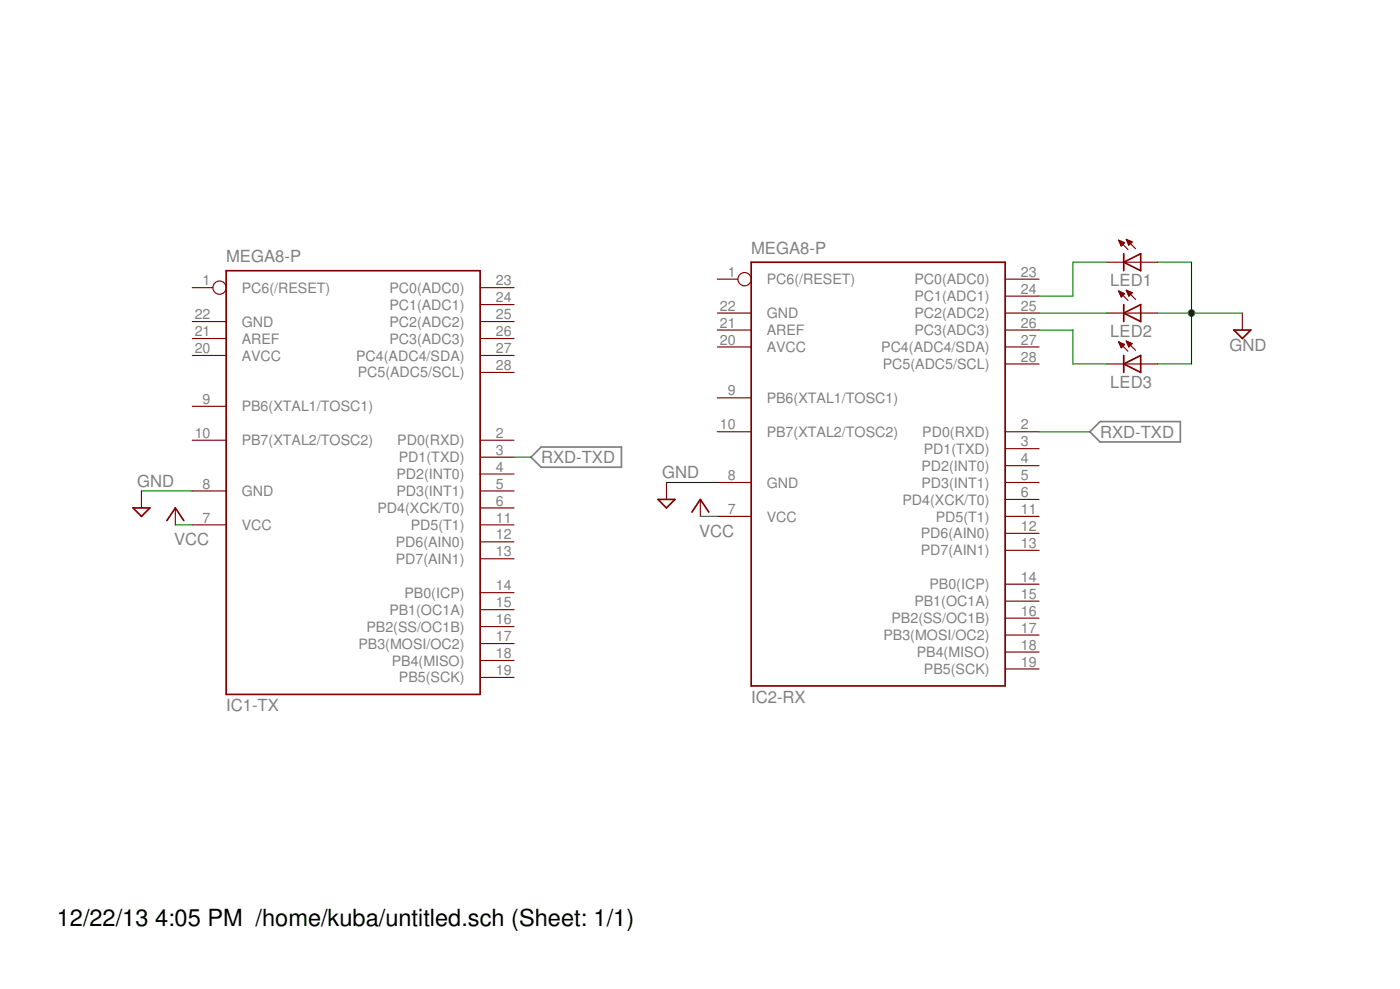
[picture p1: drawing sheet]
<svg xmlns="http://www.w3.org/2000/svg" width="210mm" height="148mm" viewBox="0 0 210 148" stroke-linecap="round" stroke-linejoin="round" font-family="sans-serif">
<g fill="#808080" stroke="#808080" stroke-width=".25">
<path d="M79.6 68.5l1.5-1.5z"/>
<path d="M81.1 67h12.1z"/>
<path d="M79.6 68.5l1.5 1.5z"/>
<path d="M81.1 70h12.1z"/>
<path d="M93.2 67v3z"/>
<path d="M163.4 64.7l1.5-1.5z"/>
<path d="M164.9 63.2h12.1z"/>
<path d="M163.4 64.7l1.5 1.5z"/>
<path d="M164.9 66.2h12.1z"/>
<path d="M177 63.2v3z"/>
</g>
<g fill="#800000" stroke="#800000" stroke-width=".25">
<path d="M33.9 40.6h38.1z"/>
<path d="M72 40.6v63.4z"/>
<path d="M33.9 104h38.1z"/>
<path d="M33.9 40.6v63.4z"/>
<path d="M112.6 39.3h38.1z"/>
<path d="M150.7 39.3v63.5z"/>
<path d="M112.6 102.8h38.1z"/>
<path d="M112.6 39.3v63.5z"/>
<path d="M26.3 76.1l1.3 1.9z"/>
<path d="M26.3 76.1l-1.3 1.9z"/>
<path d="M105 74.8l1.3 1.9z"/>
<path d="M105 74.8l-1.3 1.9z"/>
<path d="M19.9 76.1h2.6z"/>
<path d="M22.5 76.1l-1.3 1.3z"/>
<path d="M19.9 76.1l1.3 1.3z"/>
<path d="M98.7 74.8h2.5z"/>
<path d="M101.2 74.8l-1.3 1.3z"/>
<path d="M98.7 74.8l1.2 1.3z"/>
<path d="M168.5 39.3l2.5 1.3z"/>
<path d="M168.5 39.3l2.5-1.3z"/>
<path d="M168.5 39.3v1.3z"/>
<path d="M168.5 38v1.3z"/>
<path d="M171 39.3v1.3z"/>
<path d="M171 38v1.3z"/>
<path d="M168.5 46.9l2.5 1.3z"/>
<path d="M168.5 46.9l2.5-1.3z"/>
<path d="M168.5 46.9v1.3z"/>
<path d="M168.5 45.6v1.3z"/>
<path d="M171 46.9v1.3z"/>
<path d="M171 45.6v1.3z"/>
<path d="M168.5 54.5l2.5 1.3z"/>
<path d="M168.5 54.5l2.5-1.2z"/>
<path d="M168.5 54.5v1.3z"/>
<path d="M168.5 53.3v1.2z"/>
<path d="M171 54.5v1.3z"/>
<path d="M171 53.3v1.2z"/>
<path d="M185 49.4h2.5z"/>
<path d="M187.5 49.4l-1.2 1.3z"/>
<path d="M185 49.4l1.3 1.3z"/>
</g>
<g fill="#800000" stroke="#800000" stroke-width=".17">
<path d="M72 101.5h5.1z"/>
<path d="M28.8 66h5.1z"/>
<path d="M28.8 60.9h5.1z"/>
<path d="M28.8 73.6h5.1z"/>
<path d="M28.8 78.6h5.1z"/>
<path d="M28.8 48.2h5.1z"/>
<path d="M28.8 50.7h5.1z"/>
<path d="M28.8 53.3h5.1z"/>
<path d="M72 99h5.1z"/>
<path d="M72 96.4h5.1z"/>
<path d="M72 93.9h5.1z"/>
<path d="M72 91.3h5.1z"/>
<path d="M72 88.8h5.1z"/>
<path d="M72 83.7h5.1z"/>
<path d="M72 81.2h5.1z"/>
<path d="M72 78.6h5.1z"/>
<path d="M72 76.1h5.1z"/>
<path d="M72 73.6h5.1z"/>
<path d="M72 71h5.1z"/>
<path d="M72 68.5h5.1z"/>
<path d="M72 66h5.1z"/>
<path d="M72 55.8h5.1z"/>
<path d="M72 53.3h5.1z"/>
<path d="M72 50.7h5.1z"/>
<path d="M72 48.2h5.1z"/>
<path d="M72 45.6h5.1z"/>
<path d="M72 43.1h5.1z"/>
<path d="M28.8 43.1h3.1z"/>
<path d="M150.7 100.2h5.1z"/>
<path d="M107.5 64.7h5.1z"/>
<path d="M107.5 59.6h5.1z"/>
<path d="M107.5 72.3h5.1z"/>
<path d="M107.5 77.4h5.1z"/>
<path d="M107.5 46.9h5.1z"/>
<path d="M107.5 49.4h5.1z"/>
<path d="M107.5 52h5.1z"/>
<path d="M150.7 97.7h5.1z"/>
<path d="M150.7 95.1h5.1z"/>
<path d="M150.7 92.6h5.1z"/>
<path d="M150.7 90.1h5.1z"/>
<path d="M150.7 87.5h5.1z"/>
<path d="M150.7 82.4h5.1z"/>
<path d="M150.7 79.9h5.1z"/>
<path d="M150.7 77.4h5.1z"/>
<path d="M150.7 74.8h5.1z"/>
<path d="M150.7 72.3h5.1z"/>
<path d="M150.7 69.8h5.1z"/>
<path d="M150.7 67.2h5.1z"/>
<path d="M150.7 64.7h5.1z"/>
<path d="M150.7 54.5h5.1z"/>
<path d="M150.7 52h5.1z"/>
<path d="M150.7 49.4h5.1z"/>
<path d="M150.7 46.9h5.1z"/>
<path d="M150.7 44.4h5.1z"/>
<path d="M150.7 41.8h5.1z"/>
<path d="M107.5 41.8h3.1z"/>
<path d="M26.3 76.1v2.5z"/>
<path d="M105 74.8v2.6z"/>
<path d="M21.2 73.6v2.5z"/>
<path d="M99.9 72.3v2.5z"/>
<path d="M165.9 39.3h2.6z"/>
<path d="M171 39.3h2.6z"/>
<path d="M168.5 39.3h2.5z"/>
<path d="M168.9 35.9l1.4 1.4z"/>
<path d="M167.7 36l1.4 1.4z"/>
<path d="M168.9 35.9l.9 .3z"/>
<path d="M169.8 36.2l-.6 .5z"/>
<path d="M168.9 35.9l.3 .8z"/>
<path d="M169.2 36.6h.2z"/>
<path d="M169.1 36.5h.4z"/>
<path d="M169.1 36.4h.5z"/>
<path d="M169.1 36.3h.6z"/>
<path d="M169 36.2h.6z"/>
<path d="M168.9 36h.4z"/>
<path d="M168.9 35.9h.1z"/>
<path d="M167.7 36l.9 .4z"/>
<path d="M168.6 36.4l-.5 .5z"/>
<path d="M167.7 36l.4 .9z"/>
<path d="M168.1 36.8h.1z"/>
<path d="M168 36.6h.3z"/>
<path d="M168 36.5h.5z"/>
<path d="M167.9 36.4h.7z"/>
<path d="M167.8 36.3h.6z"/>
<path d="M167.8 36.2h.3z"/>
<path d="M167.7 36h.1z"/>
<path d="M165.9 46.9h2.6z"/>
<path d="M171 46.9h2.6z"/>
<path d="M168.5 46.9h2.5z"/>
<path d="M168.9 43.5l1.4 1.4z"/>
<path d="M167.7 43.6l1.4 1.4z"/>
<path d="M168.9 43.5l.9 .4z"/>
<path d="M169.8 43.9l-.6 .5z"/>
<path d="M168.9 43.5l.3 .9z"/>
<path d="M169.2 44.2h.2z"/>
<path d="M169.1 44.1h.4z"/>
<path d="M169.1 44h.5z"/>
<path d="M169 43.9h.8z"/>
<path d="M169 43.8h.5z"/>
<path d="M168.9 43.6h.3z"/>
<path d="M167.7 43.6l.9 .4z"/>
<path d="M168.6 44l-.5 .5z"/>
<path d="M167.7 43.6l.4 .9z"/>
<path d="M168 44.4h.3z"/>
<path d="M168 44.2h.4z"/>
<path d="M167.9 44.1h.6z"/>
<path d="M167.9 44h.7z"/>
<path d="M167.8 43.9h.6z"/>
<path d="M167.8 43.8h.3z"/>
<path d="M165.9 54.5h2.6z"/>
<path d="M171 54.5h2.6z"/>
<path d="M168.5 54.5h2.5z"/>
<path d="M168.9 51.1l1.4 1.4z"/>
<path d="M167.7 51.2l1.4 1.4z"/>
<path d="M168.9 51.1l.9 .4z"/>
<path d="M169.8 51.5l-.6 .5z"/>
<path d="M168.9 51.1l.3 .9z"/>
<path d="M169.2 51.8h.2z"/>
<path d="M169.1 51.7h.4z"/>
<path d="M169.1 51.6h.5z"/>
<path d="M169 51.5h.7z"/>
<path d="M169 51.3h.5z"/>
<path d="M168.9 51.2h.3z"/>
<path d="M167.7 51.2l.9 .4z"/>
<path d="M168.6 51.6l-.5 .5z"/>
<path d="M167.7 51.2l.4 .9z"/>
<path d="M168 51.9h.3z"/>
<path d="M168 51.8h.4z"/>
<path d="M167.9 51.7h.6z"/>
<path d="M167.9 51.6h.7z"/>
<path d="M167.8 51.5h.5z"/>
<path d="M167.8 51.3h.2z"/>
<path d="M186.3 46.9v2.5z"/>
</g>
<g fill="none" stroke="#800000" stroke-width=".17">
<circle cx="32.9" cy="43.1" r=".99"/>
<circle cx="111.6" cy="41.8" r=".99"/>
</g>
<g fill="#008000" stroke="#008000" stroke-width=".17">
<path d="M26.3 78.6h2.5z"/>
<path d="M105 77.4h2.5z"/>
<path d="M21.2 73.6h7.6z"/>
<path d="M99.9 72.3h7.6z"/>
<path d="M173.6 39.3h5z"/>
<path d="M178.6 39.3v7.6z"/>
<path d="M173.6 46.9h5z"/>
<path d="M178.6 46.9v7.6z"/>
<path d="M173.6 54.5h5z"/>
<path d="M178.6 46.9h7.7z"/>
<path d="M77.1 68.5h2.5z"/>
<path d="M155.8 64.7h7.6z"/>
<path d="M155.8 44.4h5.1z"/>
<path d="M160.9 39.3v5.1z"/>
<path d="M160.9 39.3h5z"/>
<path d="M155.8 49.4h5.1z"/>
<path d="M160.9 49.4v5.1z"/>
<path d="M160.9 54.5h5z"/>
<path d="M155.8 46.9h10.1z"/>
</g>
<circle cx="178.6" cy="46.9" r=".51" fill="#008000" stroke="#008000" stroke-width=".15"/>
<g font-size="3.5">
<text x="8.5" y="138.7">12/22/13</text>
<text x="23.2" y="138.7">4:05 PM /home/kuba/untitled.sch (Sheet: 1/1)</text>
</g>
<g font-size="2.5" fill="#808080">
<text x="33.9" y="39.3">MEGA8-P</text>
<text x="112.6" y="38">MEGA8-P</text>
<text x="166.5" y="42.8">LED1</text>
<text x="166.5" y="50.5">LED2</text>
<text x="184.4" y="52.6">GND</text>
<text x="166.5" y="58.1">LED3</text>
<text x="164.9" y="65.6">RXD-TXD</text>
<text x="81.1" y="69.4">RXD-TXD</text>
<text x="99.3" y="71.7">GND</text>
<text x="20.6" y="72.9">GND</text>
<text x="26.1" y="81.7">VCC</text>
<text x="104.8" y="80.4">VCC</text>
<text x="33.9" y="106.6">IC1-TX</text>
<text x="112.6" y="105.3">IC2-RX</text>
</g>
<g font-size="2.1" fill="#808080">
<text x="109.1" y="41.5">1</text>
<text x="153" y="41.5">23</text>
<text x="29.2" y="47.8">22</text>
<text x="30.4" y="42.7">1</text>
<text x="36.2" y="43.9">PC6(/RESET)</text>
<text x="58.4" y="46.4">PC1(ADC1)</text>
<text x="58.4" y="43.9">PC0(ADC0)</text>
<text x="74.3" y="47.8">25</text>
<text x="74.3" y="45.3">24</text>
<text x="74.3" y="42.7">23</text>
<text x="107.9" y="46.6">22</text>
<text x="115" y="47.7">GND</text>
<text x="115" y="42.6">PC6(/RESET)</text>
<text x="137.1" y="47.7">PC2(ADC2)</text>
<text x="137.1" y="45.1">PC1(ADC1)</text>
<text x="137.1" y="42.6">PC0(ADC0)</text>
<text x="153" y="46.6">25</text>
<text x="153" y="44">24</text>
<text x="29.2" y="50.4">21</text>
<text x="29.2" y="52.9">20</text>
<text x="36.2" y="48.9">GND</text>
<text x="36.2" y="51.5">AREF</text>
<text x="58.4" y="51.5">PC3(ADC3)</text>
<text x="58.4" y="48.9">PC2(ADC2)</text>
<text x="74.3" y="52.9">27</text>
<text x="74.3" y="50.4">26</text>
<text x="107.9" y="49.1">21</text>
<text x="107.9" y="51.6">20</text>
<text x="115" y="50.2">AREF</text>
<text x="115" y="52.7">AVCC</text>
<text x="132.1" y="52.7">PC4(ADC4/SDA)</text>
<text x="137.1" y="50.2">PC3(ADC3)</text>
<text x="153" y="51.6">27</text>
<text x="153" y="49.1">26</text>
<text x="36.2" y="54">AVCC</text>
<text x="53.4" y="54">PC4(ADC4/SDA)</text>
<text x="53.6" y="56.6">PC5(ADC5/SCL)</text>
<text x="74.3" y="55.4">28</text>
<text x="109.1" y="59.2">9</text>
<text x="132.4" y="55.3">PC5(ADC5/SCL)</text>
<text x="153" y="54.2">28</text>
<text x="29.2" y="65.6">10</text>
<text x="30.4" y="60.5">9</text>
<text x="36.2" y="61.6">PB6(XTAL1/TOSC1)</text>
<text x="74.3" y="65.6">2</text>
<text x="107.9" y="64.3">10</text>
<text x="115" y="65.4">PB7(XTAL2/TOSC2)</text>
<text x="115" y="60.4">PB6(XTAL1/TOSC1)</text>
<text x="138.3" y="65.4">PD0(RXD)</text>
<text x="153" y="64.3">2</text>
<text x="36.2" y="66.7">PB7(XTAL2/TOSC2)</text>
<text x="59.4" y="71.8">PD2(INT0)</text>
<text x="59.6" y="66.7">PD0(RXD)</text>
<text x="59.8" y="69.2">PD1(TXD)</text>
<text x="74.3" y="70.7">4</text>
<text x="74.3" y="68.1">3</text>
<text x="109.1" y="71.9">8</text>
<text x="138.2" y="70.5">PD2(INT0)</text>
<text x="138.5" y="68">PD1(TXD)</text>
<text x="153" y="71.9">5</text>
<text x="153" y="69.4">4</text>
<text x="153" y="66.9">3</text>
<text x="30.4" y="73.2">8</text>
<text x="36.2" y="74.3">GND</text>
<text x="56.6" y="76.9">PD4(XCK/T0)</text>
<text x="59.4" y="74.3">PD3(INT1)</text>
<text x="74.3" y="75.7">6</text>
<text x="74.3" y="73.2">5</text>
<text x="109.1" y="77">7</text>
<text x="115" y="73.1">GND</text>
<text x="135.3" y="75.6">PD4(XCK/T0)</text>
<text x="138.2" y="73.1">PD3(INT1)</text>
<text x="153" y="77">11</text>
<text x="153" y="74.5">6</text>
<text x="30.4" y="78.3">7</text>
<text x="36.2" y="79.4">VCC</text>
<text x="59.3" y="81.9">PD6(AIN0)</text>
<text x="61.6" y="79.4">PD5(T1)</text>
<text x="74.3" y="83.4">13</text>
<text x="74.3" y="80.8">12</text>
<text x="74.3" y="78.3">11</text>
<text x="115" y="78.1">VCC</text>
<text x="138" y="83.2">PD7(AIN1)</text>
<text x="138" y="80.7">PD6(AIN0)</text>
<text x="140.3" y="78.1">PD5(T1)</text>
<text x="153" y="82.1">13</text>
<text x="153" y="79.6">12</text>
<text x="59.3" y="84.5">PD7(AIN1)</text>
<text x="60.6" y="89.6">PB0(ICP)</text>
<text x="74.3" y="88.4">14</text>
<text x="139.4" y="88.3">PB0(ICP)</text>
<text x="153" y="89.7">15</text>
<text x="153" y="87.2">14</text>
<text x="54.9" y="94.6">PB2(SS/OC1B)</text>
<text x="58.4" y="92.1">PB1(OC1A)</text>
<text x="74.3" y="93.5">16</text>
<text x="74.3" y="91">15</text>
<text x="132.5" y="95.9">PB3(MOSI/OC2)</text>
<text x="133.7" y="93.4">PB2(SS/OC1B)</text>
<text x="137.1" y="90.8">PB1(OC1A)</text>
<text x="153" y="94.8">17</text>
<text x="153" y="92.2">16</text>
<text x="53.7" y="97.2">PB3(MOSI/OC2)</text>
<text x="58.7" y="99.7">PB4(MISO)</text>
<text x="74.3" y="101.1">19</text>
<text x="74.3" y="98.6">18</text>
<text x="74.3" y="96.1">17</text>
<text x="137.5" y="98.4">PB4(MISO)</text>
<text x="138.5" y="101">PB5(SCK)</text>
<text x="153" y="99.9">19</text>
<text x="153" y="97.3">18</text>
<text x="59.8" y="102.2">PB5(SCK)</text>
</g>
</svg>
